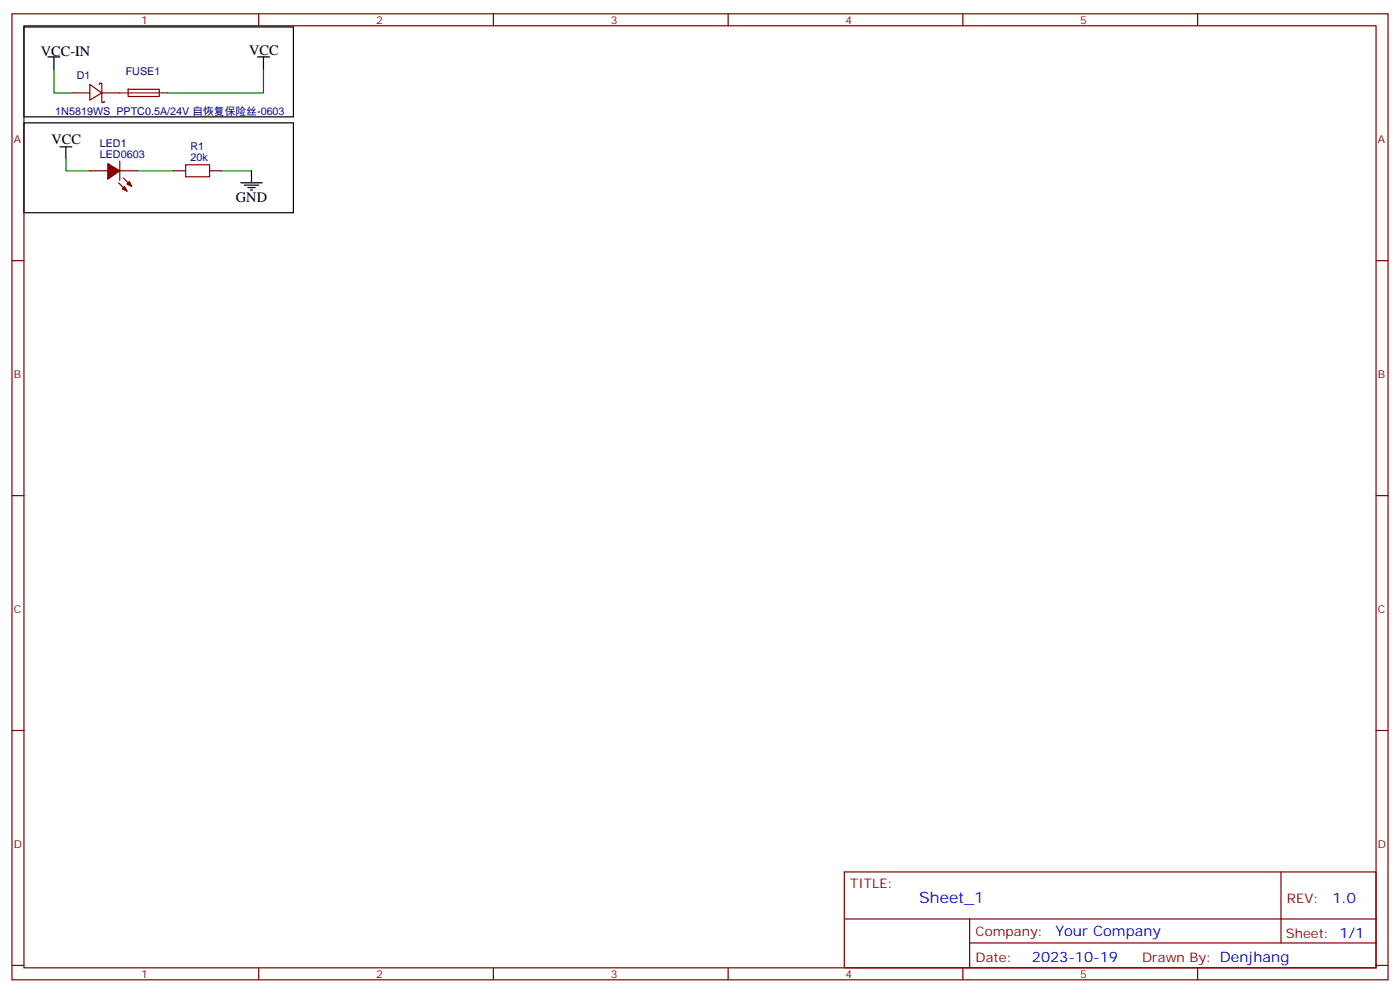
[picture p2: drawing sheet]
<svg xmlns="http://www.w3.org/2000/svg" width="412mm" height="292mm" viewBox="0 0 412 292" stroke-linecap="round" stroke-linejoin="round" font-family="sans-serif">
<g fill="none" stroke="#870000" stroke-width=".35">
<path d="M3.5 4.1h405.4v284.3h-405.4zM7.1 7.6h398.2v277.3h-398.2zM76.2 4.1v3.5M145.3 4.1v3.5M214.5 4.1v3.5M283.6 4.1v3.5M352.8 4.1v3.5M21.2 27.3h5.3M26.5 24.9l3.5 2.4-3.5 2.2zM29.3 24.9v-.4h.7v2.8M30 27.3v2.9h.7v-.4M30 27.3h5.3"/>
<path d="M37.8 26.3h9.1v2.1h-9.1zM26.5 50.3h5.2M34.9 53.8l2.5 2.5M35.3 47.4v5.7M35.3 50.3h5.3M36.3 52.4l2.5 2.5M51.2 50.3h3.5M61.7 50.3h3.6M3.5 76.7h3.6M405.3 76.7h3.6M3.5 145.9h3.6M405.3 145.9h3.6"/>
<path d="M3.5 215h3.6M405.3 215h3.6M248.7 256.6h156.6v28.3h-156.6zM377.3 256.7v20.8M248.7 270.5h156.5M285.6 277.5h119.6M285.6 270.5v14.1M3.5 284.2h3.6M76.2 284.9v3.5M145.3 284.9v3.5M214.5 284.9v3.5M283.6 284.9v3.5"/>
<path d="M352.8 284.9v3.5M405.3 284.2h3.6"/>
</g>
<path d="M35.3 27.3h14.1" fill="none" stroke="#8c2424" stroke-width=".35"/>
<path d="M15.9 20.3v7h5.3M77.6 20.3v7h-28.2M19.4 46.7v3.6h7.1M40.6 50.3h10.6M65.3 50.3h8.8" fill="none" stroke="#008700" stroke-width=".35"/>
<g fill="none" stroke="#000" stroke-width=".35">
<path d="M7.1 7.9h79.3v26.5h-79.3zM14.1 16.8h3.5M15.9 16.8v3.5M75.8 16.8h3.6M77.6 16.8v3.5M7.1 36.2h79.3v26.4h-79.3zM17.6 43.2h3.6M19.4 43.2v3.5M70.9 53.8h6.4M72 54.5h4.2M73 55.2h2.1M73.7 55.9h.7"/>
<path d="M74.1 50.3v3.5"/>
</g>
<g fill="#870000" stroke="#870000" stroke-width=".35">
<path d="M31.7 48.2l3.6 2.1-3.6 2.4z"/>
<path d="M36 55.6l.7-.7 .7 1.4z"/>
<path d="M37.4 54.2l.7-.8 .7 1.5z"/>
</g>
<path d="M54.7 48.5h7v3.5h-7z" fill="none" stroke="#a10000" stroke-width=".35"/>
<text font-size="4.6" fill="#00f" x="270.8" y="265.7">Sheet_1</text>
<g font-size="4.2">
<text x="12" y="16.4">VCC-IN</text>
<text x="73.4" y="16.1">VCC</text>
<text x="15.2" y="42.5">VCC</text>
<text x="69.5" y="59.4">GND</text>
</g>
<g font-size="4.2" fill="#00f">
<text x="392.5" y="265.9">1.0</text>
<text x="310.9" y="275.5">Your Company</text>
<text x="304" y="283.3">2023-10-19</text>
</g>
<g font-size="3.9" fill="#800">
<text x="250.5" y="261.2">TITLE:</text>
<text x="379.1" y="265.9">REV:</text>
<text x="287.4" y="275.4">Company:</text>
<text x="378.7" y="276">Sheet: 1/1</text>
<text x="287.4" y="283.1">Date:</text>
<text x="336.4" y="283.2">Drawn By: Denjhang</text>
</g>
<g font-size="3.2" fill="#800">
<text x="41.6" y="7.1">1</text>
<text x="110.8" y="7.1">2</text>
<text x="179.9" y="7.1">3</text>
<text x="249.1" y="7.1">4</text>
<text x="318.2" y="7.1">5</text>
<text x="4.1" y="42.2">A</text>
<text x="405.9" y="42.2">A</text>
<text x="4.1" y="111.3">B</text>
<text x="405.9" y="111.3">B</text>
<text x="4.1" y="180.4">C</text>
<text x="405.9" y="180.4">C</text>
<text x="4.1" y="249.6">D</text>
<text x="405.9" y="249.6">D</text>
<text x="41.6" y="287.9">1</text>
<text x="110.8" y="287.9">2</text>
<text x="179.9" y="287.9">3</text>
<text x="249.1" y="287.9">4</text>
<text x="318.2" y="287.9">5</text>
</g>
<g font-size="3.2" fill="#000080">
<text x="22.6" y="23.2">D1</text>
<text x="37" y="22">FUSE1</text>
<text x="16.3" y="33.8">1N5819WS PPTC0.5A/24V 自恢复保险丝-0603</text>
<text x="29.4" y="46.4">LED0603</text>
<text x="29.4" y="43.2">LED1</text>
<text x="56.1" y="47.4">20k</text>
<text x="56.1" y="44.3">R1</text>
</g>
</svg>
